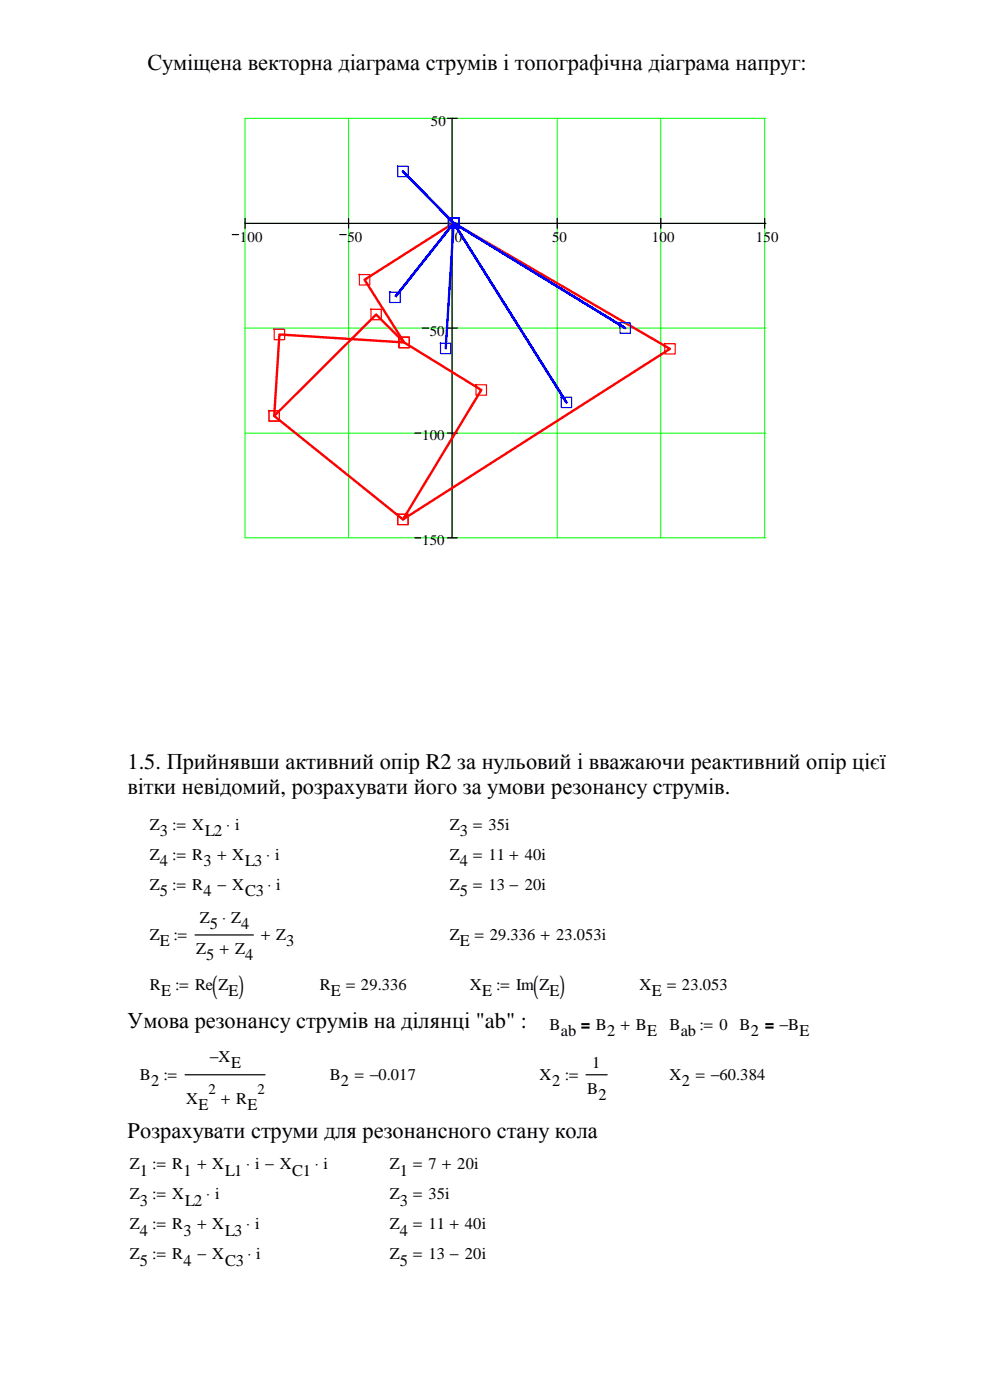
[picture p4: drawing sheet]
<svg xmlns="http://www.w3.org/2000/svg" width="210mm" height="297mm" viewBox="0 0 210 297" stroke-linecap="round" stroke-linejoin="round" font-family="sans-serif">
<path d="M124.1 227.8h4.5" fill="none" stroke="#000" stroke-width=".25"/>
<g fill="#fff">
<path d="M69.1 225.1h21.2v6.4h-21.2z"/>
<path d="M28.9 221.4h27.7v15.1h-27.7z"/>
</g>
<path d="M39.2 227.8h16.9" fill="none" stroke="#000" stroke-width=".25"/>
<g fill="#fff">
<path d="M155.9 214.6h15.5v6.3h-15.5z"/>
<path d="M141.1 214.6h13.2v6.3h-13.2z"/>
<path d="M115.7 214.6h23.5v6.3h-23.5z"/>
<path d="M39.5 20.8h129.8v99.3h-129.8z"/>
</g>
<path d="M73.8 25.1v88.9M95.8 25.1v88.9M118 25.1v88.9M140 25.1v88.9M162 25.1v88.9M162.2 25.1h-110.3v88.9h110.3M51.9 47.3h110.3M51.9 69.5h110.3M51.9 91.8h110.3" fill="none" stroke="#0f0" stroke-width=".21"/>
<g fill="none" stroke="#000" stroke-width=".25">
<path d="M94.7 25.1h2.2M95.8 25.1v88.9M49.2 49.7h1.3M51.9 46.2v2.2M51.9 47.3h110.3M72 49.7h1.3M73.8 46.2v2.2M118 46.2v2.2M140 46.2v2.2M162 46.2v2.2M89.4 69.5h1.4M94.7 69.5h2.2"/>
<path d="M87.9 91.8h1.3M94.7 91.8h2.2M87.9 114h1.3M94.7 114h2.2"/>
</g>
<path d="M76 58.2h2.3v2.2h-2.2v-2.3zM95 46.1l-.1 .1h2.3v2.2h-2.2zM58 69.8h2.3v2.2h-2.2v-2.3zM78.5 65.5h2.3v2.2h-2.2v-2.2zM84.4 71.5h2.3v2.2h-2.2v-2.3zM140.7 72.8h2.3v2.2h-2.2v-2.3zM56.9 87.1h2.3v2.2h-2.2v-2.3zM100.8 81.5h2.2v2.2h-2.2v-2.2zM84.2 109h2.2v2.2h-2.2v-2.3z" fill="none" stroke="#f00" stroke-width=".25"/>
<path d="M77.2 59.3l18.9-12 45.8 26.6-56.6 36.2 16.6-27.5-16.3-10zM58.1 88.2l1.1-17.3 26.4 1.7-5.9-6-21.6 21.6 27.2 21.9" fill="none" stroke="#f00" stroke-width=".51"/>
<path d="M84.2 35.2h2.2v2.2h-2.2v-2.2zM95 46.1l-.1 .1h2.3v2.2h-2.2zM82.5 61.9h2.3v2.2h-2.3v-2.3zM93.2 72.7h2.3v2.2h-2.2v-2.2zM131.3 68.3l-.1 .1h2.3v2.2h-2.2zM118.8 84.2h2.3v2.2h-2.2v-2.3z" fill="none" stroke="#00f" stroke-width=".25"/>
<path d="M96.1 47.3l23.9 38-23.9-38 36.3 22.2-36.3-22.2-12.4 15.7 12.4-15.7-10.8-11 10.8 11-1.7 26.5" fill="none" stroke="#00f" stroke-width=".51"/>
<g fill="#fff">
<path d="M31 172.2h19.8v6.4h-19.8z"/>
<path d="M94.5 172.2h15.6v6.4h-15.6z"/>
<path d="M31 178.6h28.3v6.3h-28.3z"/>
<path d="M94.5 178.6h23.3v6.3h-23.3z"/>
<path d="M31 184.9h28.5v6.4h-28.5z"/>
<path d="M94.5 184.9h23.3v6.4h-23.3z"/>
<path d="M31 191.8h31.5v12.9h-31.5z"/>
</g>
<path d="M41.3 198.1h12.4" fill="none" stroke="#000" stroke-width=".25"/>
<g fill="#fff">
<path d="M94.5 195.5h36v6.4h-36z"/>
<path d="M31 206.1h20.9v6.3h-20.9z"/>
<path d="M67 206.1h21.4v6.3h-21.4z"/>
<path d="M98.7 206.1h21.2v6.3h-21.2z"/>
<path d="M134.7 206.1h21.7v6.3h-21.7z"/>
</g>
<g font-size="5.8">
<text x="45" y="210.6">(</text>
<text x="50.5" y="210.6">)</text>
<text x="112.9" y="210.6">(</text>
<text x="118.5" y="210.6">)</text>
</g>
<g font-size="4.7">
<text x="31.2" y="14.7">Суміщена векторна діаграма струмів і топографічна діаграма напруг:</text>
<text x="27" y="162.9">1.5. Прийнявши активний опір R2 за нульовий і вважаючи реактивний опір цієї</text>
<text x="27" y="168.2">вітки невідомий, розрахувати його за умови резонансу струмів.</text>
<text x="27" y="217.9">Умова резонансу струмів на ділянці &quot;ab&quot; :</text>
<text x="27" y="241.2">Pозрахувати струми для резонансного стану кола</text>
</g>
<g font-size="3.5">
<text x="31.7" y="175.9">Z</text>
<text x="33.9" y="177.2">3</text>
<text x="36.5" y="175.9">:= X</text>
<text x="43.4" y="177.2">L2</text>
<text x="47.9" y="175.9">⋅ i</text>
<text x="95.2" y="175.9">Z</text>
<text x="97.4" y="177.2">3</text>
<text x="100.2" y="175.9">= 35i</text>
<text x="31.7" y="182.2">Z</text>
<text x="33.9" y="183.6">4</text>
<text x="36.5" y="182.2">:= R</text>
<text x="43.1" y="183.6">3</text>
<text x="46.1" y="182.2">+ X</text>
<text x="51.9" y="183.6">L3</text>
<text x="56.4" y="182.2">⋅ i</text>
<text x="95.2" y="182.2">Z</text>
<text x="97.4" y="183.6">4</text>
<text x="100.2" y="182.2">= 11 + 40i</text>
<text x="31.7" y="188.6">Z</text>
<text x="33.9" y="189.9">5</text>
<text x="36.5" y="188.6">:= R</text>
<text x="43.1" y="189.9">4</text>
<text x="46.1" y="188.6">− X</text>
<text x="51.9" y="189.9">C3</text>
<text x="56.6" y="188.6">⋅ i</text>
<text x="95.2" y="188.6">Z</text>
<text x="97.4" y="189.9">5</text>
<text x="100.2" y="188.6">= 13 − 20i</text>
<text x="42.3" y="195.5">Z</text>
<text x="44.4" y="196.8">5</text>
<text x="47.1" y="195.5">⋅ Z</text>
<text x="51.1" y="196.8">4</text>
<text x="31.7" y="199.2">Z</text>
<text x="33.9" y="200.5">E</text>
<text x="36.7" y="199.2">:=</text>
<text x="41.6" y="202.1">Z</text>
<text x="43.7" y="203.4">5</text>
<text x="46.6" y="202.1">+ Z</text>
<text x="51.9" y="203.4">4</text>
<text x="55.3" y="199.2">+ Z</text>
<text x="60.6" y="200.5">3</text>
<text x="95.2" y="199.2">Z</text>
<text x="97.4" y="200.5">E</text>
<text x="100.6" y="199.2">= 29.336 + 23.053i</text>
<text x="31.7" y="209.7">R</text>
<text x="37.1" y="209.7">:= Re Z</text>
<text x="67.7" y="209.7">R</text>
<text x="73.3" y="209.7">= 29.336</text>
<text x="99.5" y="209.7">X</text>
<text x="105.1" y="209.7">:= Im Z</text>
<text x="135.5" y="209.7">X</text>
<text x="141.3" y="209.7">= 23.053</text>
<text x="34.1" y="211.1">E</text>
<text x="48.4" y="211.1">E</text>
<text x="70.1" y="211.1">E</text>
<text x="102.1" y="211.1">E</text>
<text x="116.4" y="211.1">E</text>
<text x="138.1" y="211.1">E</text>
<text x="116.4" y="218.2">B</text>
<text x="118.8" y="219.6">ab</text>
<text x="123" y="218.2">= B</text>
<text x="128.6" y="219.6">2</text>
<text x="131.5" y="218.2">+ B</text>
<text x="137.1" y="219.6">E</text>
<text x="141.8" y="218.2">B</text>
<text x="144.2" y="219.6">ab</text>
<text x="148.2" y="218.2">:= 0</text>
<text x="156.6" y="218.2">B</text>
<text x="159" y="219.6">2</text>
<text x="162" y="218.2">= −B</text>
<text x="169.3" y="219.6">E</text>
<text x="44.4" y="225.1">−X</text>
<text x="48.9" y="226.4">E</text>
<text x="125.4" y="226.4">1</text>
<text x="29.6" y="228.8">B</text>
<text x="32" y="230.1">2</text>
<text x="34.6" y="228.8">:=</text>
<text x="39.5" y="233.9">X</text>
<text x="46.8" y="233.9">+ R</text>
<text x="69.8" y="228.8">B</text>
<text x="72.2" y="230.1">2</text>
<text x="75.2" y="228.8">= −0.017</text>
<text x="114.3" y="228.8">X</text>
<text x="116.9" y="230.1">2</text>
<text x="119.6" y="228.8">:=</text>
<text x="124.4" y="231.7">B</text>
<text x="126.7" y="233">2</text>
<text x="141.8" y="228.8">X</text>
<text x="144.4" y="230.1">2</text>
<text x="147.4" y="228.8">= −60.384</text>
<text x="42.1" y="235.1">E</text>
<text x="52.4" y="235.1">E</text>
<text x="27.5" y="247.8">Z</text>
<text x="29.6" y="249.2">1</text>
<text x="32.3" y="247.8">:= R</text>
<text x="38.9" y="249.2">1</text>
<text x="41.8" y="247.8">+ X</text>
<text x="47.7" y="249.2">L1</text>
<text x="52.2" y="247.8">⋅ i − X</text>
<text x="61.9" y="249.2">C1</text>
<text x="66.7" y="247.8">⋅ i</text>
<text x="82.5" y="247.8">Z</text>
<text x="84.7" y="249.2">1</text>
<text x="87.5" y="247.8">= 7 + 20i</text>
<text x="27.5" y="254.2">Z</text>
<text x="29.6" y="255.5">3</text>
<text x="32.3" y="254.2">:= X</text>
<text x="39.2" y="255.5">L2</text>
<text x="43.7" y="254.2">⋅ i</text>
<text x="82.5" y="254.2">Z</text>
<text x="84.7" y="255.5">3</text>
<text x="87.5" y="254.2">= 35i</text>
<text x="27.5" y="260.5">Z</text>
<text x="29.6" y="261.9">4</text>
<text x="32.3" y="260.5">:= R</text>
<text x="38.9" y="261.9">3</text>
<text x="41.8" y="260.5">+ X</text>
<text x="47.7" y="261.9">L3</text>
<text x="52.2" y="260.5">⋅ i</text>
<text x="82.5" y="260.5">Z</text>
<text x="84.7" y="261.9">4</text>
<text x="87.5" y="260.5">= 11 + 40i</text>
<text x="27.5" y="266.9">Z</text>
<text x="29.6" y="268.2">5</text>
<text x="32.3" y="266.9">:= R</text>
<text x="38.9" y="268.2">4</text>
<text x="41.8" y="266.9">− X</text>
<text x="47.7" y="268.2">C3</text>
<text x="52.4" y="266.9">⋅ i</text>
<text x="82.5" y="266.9">Z</text>
<text x="84.7" y="268.2">5</text>
<text x="87.5" y="266.9">= 13 − 20i</text>
</g>
<g font-size="3.1">
<text x="91.3" y="26.7">50</text>
<text x="50.8" y="51.2">100</text>
<text x="73.6" y="51.2">50</text>
<text x="96.4" y="51.2">0</text>
<text x="116.9" y="51.2">50</text>
<text x="138.1" y="51.2">100</text>
<text x="160.1" y="51.2">150</text>
<text x="91" y="71.1">50</text>
<text x="89.4" y="93.3">100</text>
<text x="89.4" y="115.6">150</text>
<text x="44.2" y="231.7">2</text>
<text x="54.5" y="231.7">2</text>
</g>
</svg>
